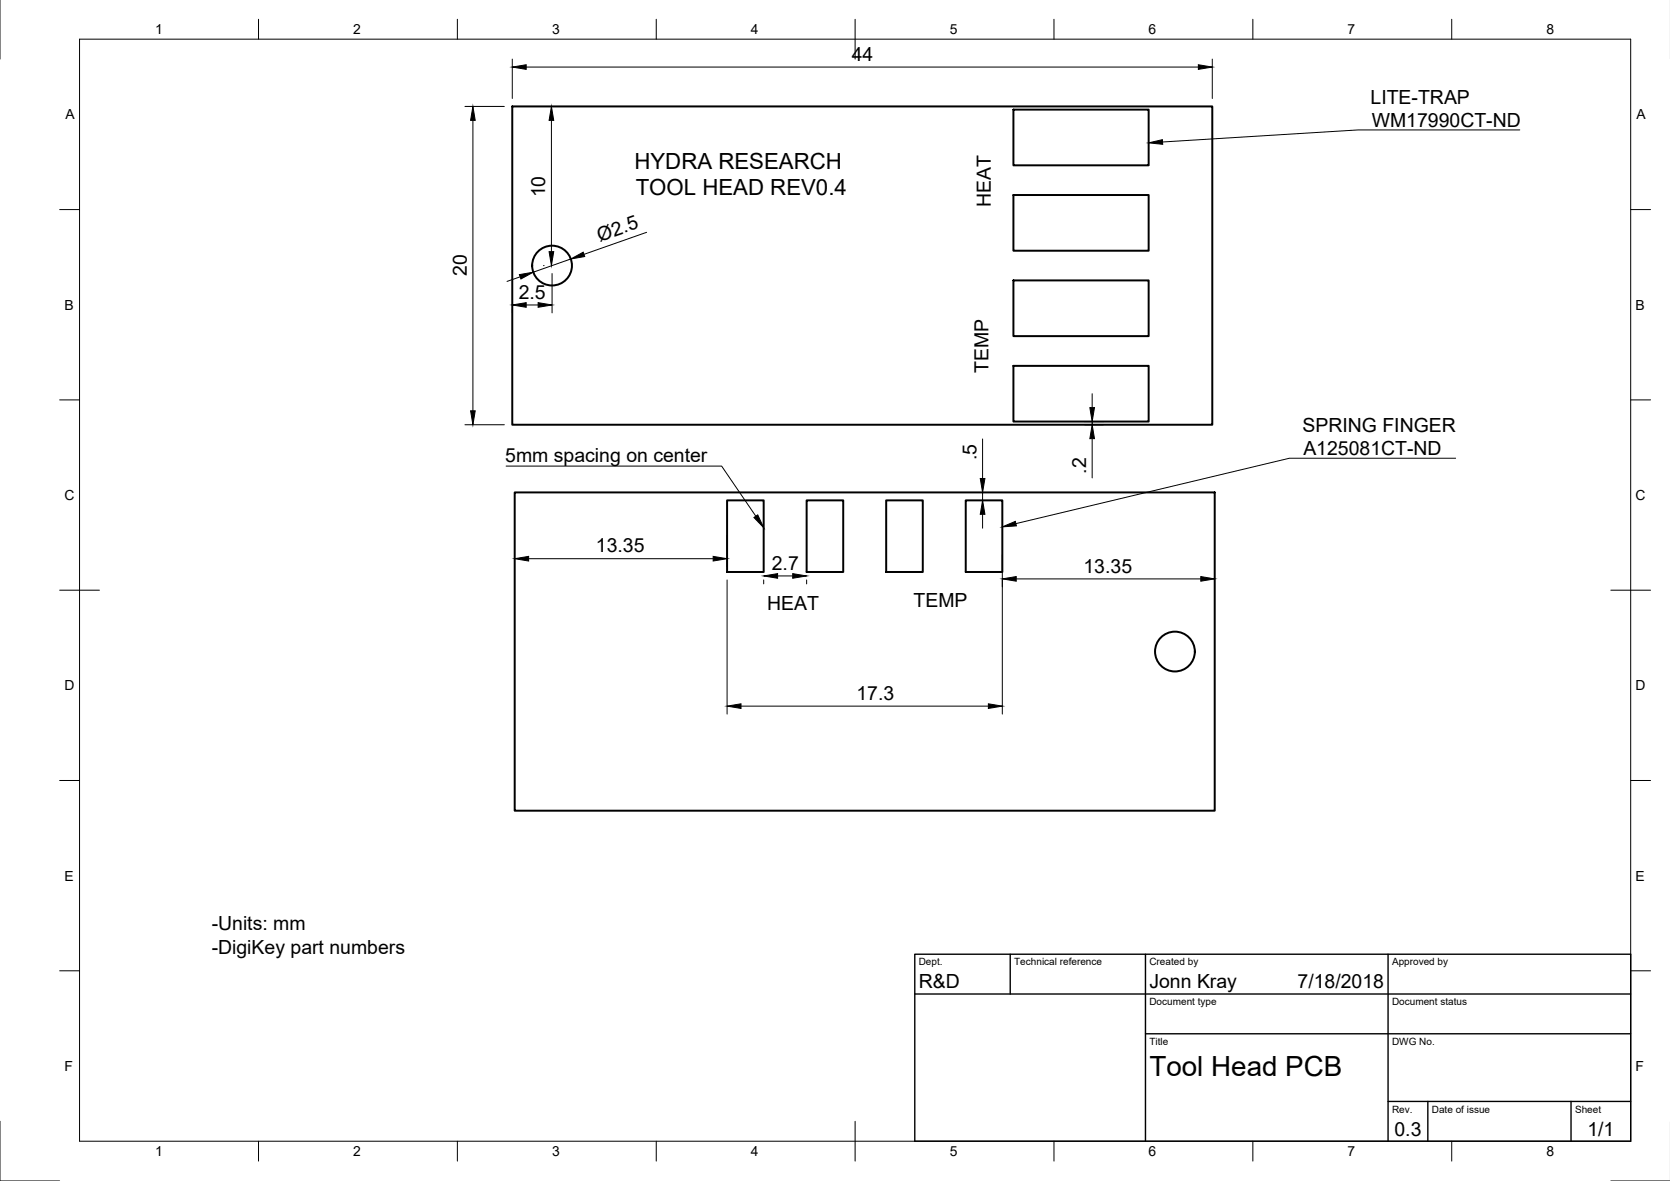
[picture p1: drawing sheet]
<svg xmlns="http://www.w3.org/2000/svg" width="420mm" height="297mm" viewBox="0 0 420 297" stroke-linecap="round" stroke-linejoin="round" font-family="sans-serif">
<!-- layer: Visible -->
<g fill="none" stroke="#000" stroke-width=".5">
<path d="M128.9 26.8h176.1v80h-176.1zM255 27.6h34v14h-34zM255 49.1h34v14h-34zM255 70.5h34v14h-34zM255 92h34v14h-34zM129.5 123.9h176.1v80h-176.1zM182.9 125.9h9.2v18h-9.2zM202.9 125.9h9.2v18h-9.2zM223 125.9h9.2v18h-9.2zM243 125.9h9.2v18h-9.2z"/>
<circle cx="138.9" cy="66.8" r="5"/>
<circle cx="295.6" cy="163.9" r="5"/>
</g>
<!-- layer: Border -->
<g fill="none" stroke="#000" stroke-width=".25">
<path d="M0 -.1v15M20 9.9h390.3v277.1h-390.3zM65 4.8v5.1M115.1 4.8v5.1M165.1 4.8v5.1M215.1 4.8v10.1M265.2 4.8v5.1M315.2 4.8v5.1M365.2 4.8v5.1M15 52.7h5M410.3 52.7h5M15 100.6h5"/>
<path d="M410.3 100.6h5M15 148.4h10M405.3 148.4h10M15 196.3h5M410.3 196.3h5M15 244.2h5M410.3 244.2h5M0 282v15h15M65 287v5M115.1 287v5M165.1 287v5M215.1 282v10"/>
<path d="M265.2 287v5M315.2 287v5M365.2 287v5M405.3 297h14.9"/>
</g>
<!-- layer: TitleBlock -->
<path d="M230.2 240h180.1v47h-180.1zM230.2 250h180.1M254.2 240v10M288.2 240v47M349.2 240v47M288.2 260h122.1M349.2 277h61.1M359.2 277v10M395.3 277v10" fill="none" stroke="#000" stroke-width=".35"/>
<!-- layer: Annotations -->
<path d="M289 35.9l3.5-.8v1.2zM189.7 130.2l.9-.7 1.5 3.2zM252.2 132.5l3.2-1.4 .3 1.2z" fill="#000" stroke="#000" stroke-width=".25"/>
<path d="M382.4 32.7h-40.7l-49.2 3M127.3 117.2h54.3l8.6 12.6M366.2 115.3h-41.8l-68.8 16.4" fill="none" stroke="#000" stroke-width=".25"/>
<!-- layer: Dimensions -->
<g fill="none" stroke="#000" stroke-width=".25">
<path d="M128.9 14.9v9.9M132.4 16.9h169.1M305 14.9v9.9M117 26.8h9.9M119 30.3v73M138.7 30.3v33M162.7 58.4l-15.8 5.6M128.9 77.7v1M130.9 69.6l-3.3 1.2M132.4 76.7h3M136.7 66.8h.2M138.9 68.8v9.9"/>
<path d="M143.6 65.1l-9.4 3.4M274.8 99v3.5M117 106.8h9.9M247.2 110.4v9.9M272.8 106.8h4.9M272.8 106h4.9M274.8 106v.8M274.8 110.3v9.9M182.9 134.5v8M247.2 123.9v2M247.2 129.4v3.5M252.2 139.6v40"/>
<path d="M133 140.5h46.4M182.9 145.9v33.7M192.1 145.9v1M195.6 144.9h3.8M202.9 145.9v1M255.7 145.6h46.4M186.4 177.6h62.3"/>
</g>
<g fill="#000" stroke="#000" stroke-width=".25">
<path d="M128.9 16.9l3.5-.6v1.1zM301.5 16.3l3.5 .6-3.5 .5zM119 26.8l.6 3.5h-1.2zM138.7 26.8l.6 3.5h-1.2zM130.7 69.1l3.5-.6-3.1 1.7zM128.9 76.7l3.5-.6v1.2zM135.4 76.1l3.5 .6-3.5 .6zM138.1 63.3h1.2l-.6 3.5zM143.6 65.1l3.1-1.7 .4 1.1zM118.4 103.3h1.2l-.6 3.5zM274.2 102.5h1.2l-.6 3.5zM274.8 106.8l.6 3.5h-1.2z"/>
<path d="M129.5 140.5l3.5-.6v1.2zM179.4 139.9l3.5 .6-3.5 .6zM247.2 125.9l.6 3.5h-1.2zM246.6 120.3h1.2l-.6 3.6zM192.1 144.9l3.5-.6v1.1zM199.4 144.3l3.5 .6-3.5 .5zM252.2 145.6l3.5-.6v1.2zM302.1 145l3.5 .6-3.5 .6zM182.9 177.6l3.5-.6v1.2zM248.7 177l3.5 .6-3.5 .6z"/>
</g>
<text font-size="7" x="289.2" y="270.5">Tool Head PCB</text>
<g font-size="5.6">
<text x="159.6" y="42.4">HYDRA RESEARCH</text>
<text x="159.9" y="49">TOOL HEAD REV0.4</text>
</g>
<g font-size="4.9">
<text x="214.3" y="15.4">44</text>
<text x="344.8" y="26.1">LITE-TRAP</text>
<text x="345.1" y="32">WM17990CT-ND</text>
<text x="137.2" y="49.7" transform="rotate(-90 137.2 49.7)">10</text>
<text x="249.3" y="52.2" transform="rotate(-90 249.3 52.2)">HEAT</text>
<text x="150.9" y="60.8" transform="rotate(-19 150.9 60.8)">Ø2.5</text>
<text x="117.4" y="69.5" transform="rotate(-90 117.4 69.5)">20</text>
<text x="130.5" y="75.1">2.5</text>
<text x="248.7" y="93.7" transform="rotate(-90 248.7 93.7)">TEMP</text>
<text x="327.7" y="108.7">SPRING FINGER</text>
<text x="127.1" y="116.2">5mm spacing on center</text>
<text x="245.7" y="115.8" transform="rotate(-90 245.7 115.8)">.5</text>
<text x="273.3" y="119.2" transform="rotate(-90 273.3 119.2)">.2</text>
<text x="327.9" y="114.6">A125081CT-ND</text>
<text x="149.9" y="139">13.35</text>
<text x="194.2" y="143.4">2.7</text>
<text x="272.6" y="144">13.35</text>
<text x="193" y="153.4">HEAT</text>
<text x="229.8" y="152.6">TEMP</text>
<text x="215.5" y="176">17.3</text>
<text x="53.3" y="234">-Units: mm</text>
<text x="53.3" y="239.8">-DigiKey part numbers</text>
<text x="231.2" y="248.5">R&amp;D</text>
<text x="289.2" y="248.5">Jonn Kray</text>
<text x="326.5" y="248.5">7/18/2018</text>
<text x="350.8" y="285.7">0.3</text>
<text x="399.4" y="285.7">1/1</text>
</g>
<g font-size="3.5">
<text x="39" y="8.6">1</text>
<text x="88.9" y="8.6">2</text>
<text x="138.9" y="8.6">3</text>
<text x="188.9" y="8.6">4</text>
<text x="239" y="8.6">5</text>
<text x="288.9" y="8.6">6</text>
<text x="339" y="8.6">7</text>
<text x="389.1" y="8.6">8</text>
<text x="16.4" y="30">A</text>
<text x="411.7" y="30">A</text>
<text x="16.2" y="77.9">B</text>
<text x="411.5" y="77.9">B</text>
<text x="16.3" y="125.8">C</text>
<text x="411.5" y="125.8">C</text>
<text x="16.2" y="173.6">D</text>
<text x="411.5" y="173.6">D</text>
<text x="16.3" y="221.5">E</text>
<text x="411.5" y="221.5">E</text>
<text x="16.3" y="269.4">F</text>
<text x="411.5" y="269.4">F</text>
<text x="39" y="290.8">1</text>
<text x="88.9" y="290.8">2</text>
<text x="138.9" y="290.8">3</text>
<text x="188.9" y="290.8">4</text>
<text x="239" y="290.8">5</text>
<text x="288.9" y="290.8">6</text>
<text x="339" y="290.8">7</text>
<text x="389.1" y="290.8">8</text>
</g>
<g font-size="2.5">
<text x="231.2" y="242.8">Dept.</text>
<text x="255.2" y="242.8">Technical reference</text>
<text x="289.2" y="242.8">Created by</text>
<text x="350.2" y="242.8">Approved by</text>
<text x="289.2" y="252.8">Document type</text>
<text x="350.2" y="252.8">Document status</text>
<text x="289.2" y="262.8">Title</text>
<text x="350.2" y="262.8">DWG No.</text>
<text x="350.2" y="279.8">Rev.</text>
<text x="360.2" y="279.8">Date of issue</text>
<text x="396.3" y="279.8">Sheet</text>
</g>
</svg>
